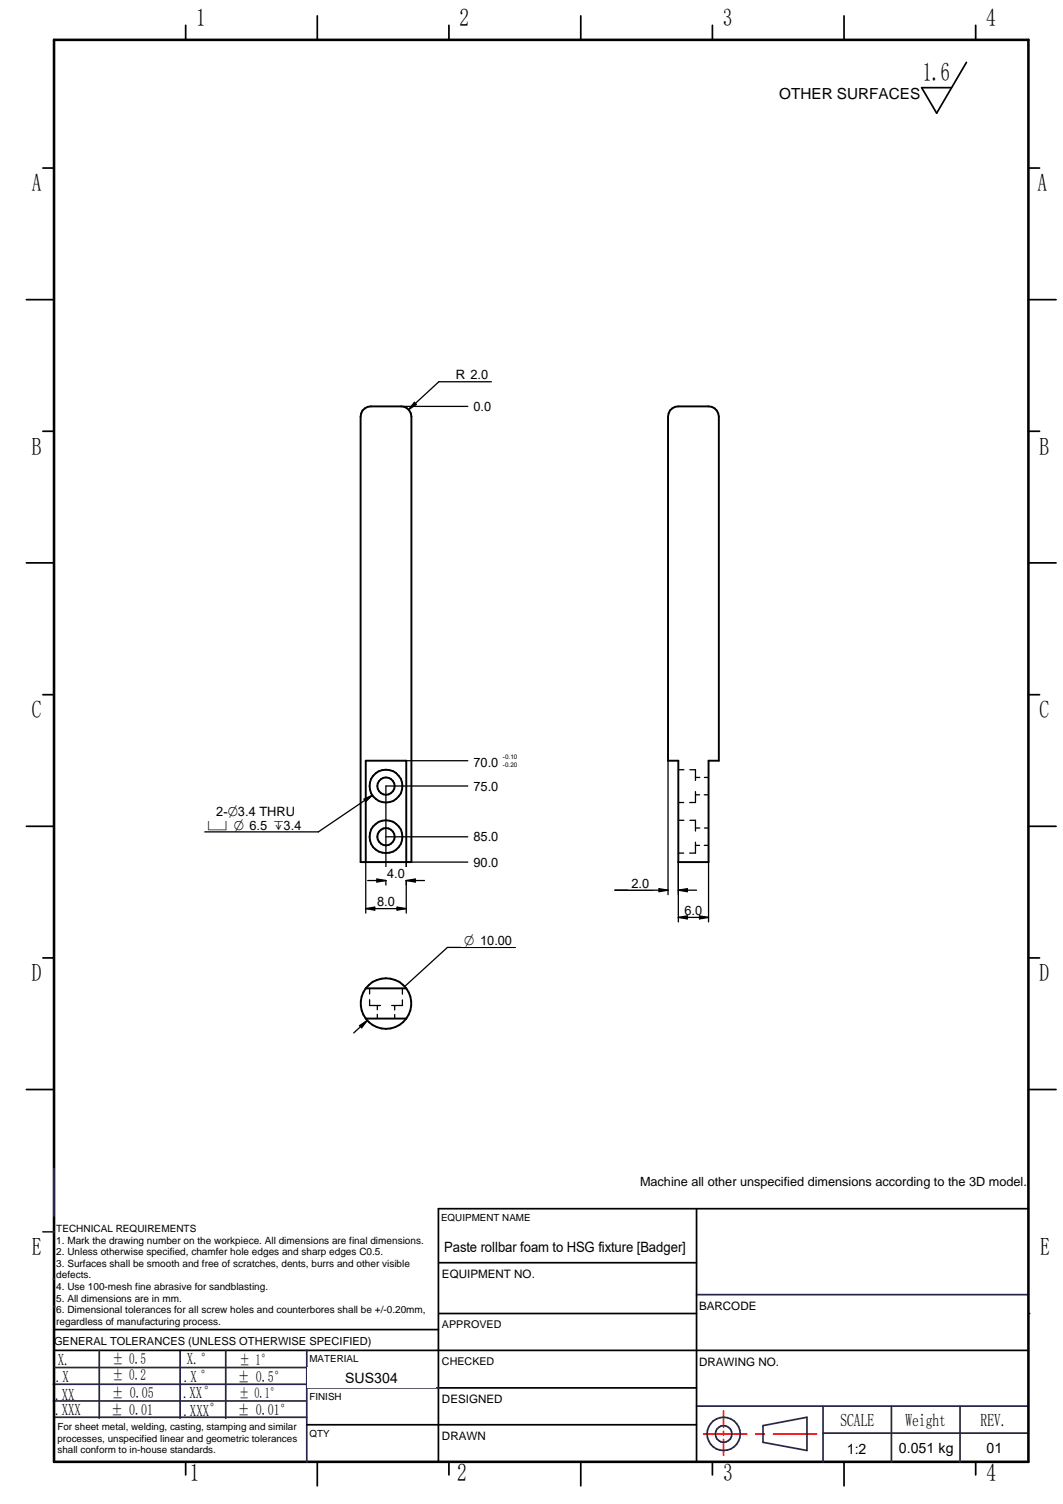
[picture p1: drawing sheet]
<svg xmlns="http://www.w3.org/2000/svg" width="210mm" height="297mm" viewBox="0 0 210 297" stroke-linecap="round" stroke-linejoin="round" font-family="sans-serif">
<g fill="none" stroke="#26264c" stroke-width=".34">
<path d="M8.5 243.3h2.2M10.5 252.6h.2M137.5 255.7h65.6M10.5 276.7h50M10.5 273.4h50M10.8 279.9h49.8M10.8 270.1h50M35.6 266.7v13.4M60.6 266.7v22M60.7 274.1h26M137.5 277.7h65.6M162.5 277.7v11"/>
<path d="M176 277.7v11M189.6 277.7v11M150.7 281.6l8.6-1.7v6.6l-8.6-1.6zM162.5 283h40.5"/>
</g>
<g fill="none" stroke="#000" stroke-width=".34">
<path d="M36.7 5v2.9M88.6 5v2.9M140.7 5v2.9M192.7 5v2.9M8.5 33.2h2.2M203.1 33.2h2.2M5.2 59.2h5.5M203.1 59.2h5.4M8.5 85.2h2.2M203.1 85.2h2.2M5.2 111.2h5.5M203.1 111.2h5.4"/>
<path d="M8.5 137.2h2.2M203.1 137.2h2.2M5.2 163.2h5.5M203.1 163.2h5.4M8.5 189.2h2.2M203.1 189.2h2.2M5.2 215.2h5.5M203.1 215.2h5.4M86.6 238.7v50M10.7 266.7h192.4M10.7 262.6h75.9M86.7 274.1h50.8"/>
<path d="M36.7 288.7v2.6M62.7 288.7v4.8M88.6 288.7v2.6M114.7 288.7v4.8M140.7 288.7v2.6M166.7 288.7v4.8M192.7 288.7v2.6"/>
</g>
<path d="M10.7 7.9h192.4v280.8h-192.4z" fill="none" stroke="#000" stroke-width=".51"/>
<path d="M142.9 278.7v3.2M138.9 283.2h8.5M142.9 282.7v.7M142.9 284.3v3.1M149.2 283.2h1.7M152.7 283.2h8.5" fill="none" stroke="#f00" stroke-width=".34"/>
<circle cx="10.6" cy="258.1" r=".17" fill="#26264c"/>
<g fill="none" stroke="#26264c" stroke-width=".34">
<path d="M10.7 230.8v9.4M19.6 266.7v13.4M44.6 266.7v13.4M60.5 266.7h.1"/>
<circle cx="142.9" cy="283.2" r="3.3"/>
<circle cx="142.9" cy="283.2" r="1.63"/>
</g>
<path d="M190.8 12.3l-5.8 10.1-3-5.1h5.9M86.6 238.7h116.5M86.7 259.4h50.8M86.7 249.4h50.8M86.6 281.4h50.9" fill="none" stroke="#000" stroke-width=".34"/>
<circle cx="203.1" cy="259.4" r=".17" fill="#000"/>
<g fill="#fff">
<path d="M137.9 271.4h64.4v6.1h-64.4z"/>
<path d="M189.9 283.9h13v4h-13z"/>
<path d="M86.9 254.9h50.2v4h-50.2z"/>
<path d="M60.7 270h25.3v4h-25.3z"/>
<path d="M87 244.3h50v4h-50z"/>
<path d="M60.8 277.1h25.2v4h-25.2z"/>
<path d="M176.4 284.1h13v4h-13z"/>
<path d="M162.7 284.1h13v4h-13z"/>
<path d="M137.9 260.4h64.5v6h-64.5z"/>
</g>
<path d="M62.7 3.1v4.8M114.7 3.1v4.8M166.7 3.1v4.8M137.5 238.7v50M60.6 281.4h26" fill="none" stroke="#000" stroke-width=".34"/>
<path d="M101.6 283.2h25.3v4h-25.3z" fill="#fff"/>
<g fill="none" stroke="#000" stroke-width=".38">
<path d="M71.6 81.1l1-.8h.6h6a2.03 2.03 0 0 1 2 2v88h-10v-88zM132.3 81.1l1-.8h.6h6a2.03 2.03 0 0 1 2 2v67.9h-2v20.1h-6v-20.1h-2v-67.9zM72.2 170.3v-20.1h8v20.1M72.2 195.2a5 5 0 0 0 0 6M72.2 195.2h8M72.2 195.2a5 5 0 0 1 8 0M80.2 195.2a5 5 0 0 1 0 6M72.2 201.2h8M72.2 201.2a5 5 0 0 0 8 0"/>
<circle cx="76.2" cy="155.3" r="3.3"/>
<circle cx="76.2" cy="155.3" r="1.71"/>
<circle cx="76.2" cy="165.3" r="3.2"/>
<circle cx="76.2" cy="165.3" r="1.71"/>
</g>
<g fill="none" stroke="#000" stroke-width=".25">
<path d="M86.7 75.4h10.3M133.9 152h1.1M133.9 158.5h1.1M136.2 152h1.1v2.1M137.3 153.5h.9M137.3 157h.8M137.3 156.3v2.2h-1.1M139.1 157h.8M139.1 153.5h.8M133.9 162h1.1M133.9 168.5h1.1M136.2 162h1.1v2.1"/>
<path d="M137.3 163.5h.9M137.3 166.3v2.2h-1.1M137.3 167h.8M139.1 167h.8M139.1 163.5h.8M73 197.4v1.2h2.1M73 195.2v1.1M74.5 198.6v.8M77.9 198.6v.9M79.5 197.5v1.1h-2.2M79.5 195.2v1.1M74.5 200.3v.9"/>
<path d="M77.9 200.4v.8"/>
</g>
<path d="M89.4 72.8h7.6v2.5h-7.6z" fill="#fff"/>
<path d="M81.8 79.5l.4 .4-1.5 1zM86.7 75.4l-6 5.5M79.2 80.3h13.2" fill="none" stroke="#000" stroke-width=".25"/>
<path d="M81.8 79.5l.4 .4-1.5 1z" fill="#000"/>
<path d="M92.8 79h4.8v2.4h-4.8z" fill="#fff"/>
<path d="M80.2 150.2h12.2" fill="none" stroke="#000" stroke-width=".25"/>
<path d="M92.8 148.8h10v2.9h-10z" fill="#fff"/>
<path d="M76.2 155.2h16.2" fill="none" stroke="#000" stroke-width=".25"/>
<path d="M92.8 154.1h6.2v2.4h-6.2z" fill="#fff"/>
<path d="M76.2 165.3h16.2" fill="none" stroke="#000" stroke-width=".25"/>
<path d="M92.8 164h6.2v2.5h-6.2z" fill="#fff"/>
<path d="M80.2 170.3h12.2" fill="none" stroke="#000" stroke-width=".25"/>
<path d="M92.8 169h6.2v2.4h-6.2z" fill="#fff"/>
<path d="M40.4 164.3h22.5" fill="none" stroke="#000" stroke-width=".25"/>
<path d="M40.4 159h19.8v5.2h-19.8z" fill="#fff"/>
<path d="M71.9 157.8l1.6-.7-1.3 1.2zM73.5 157.1l-10.6 7.2M88.3 187.1h13.5" fill="none" stroke="#000" stroke-width=".25"/>
<path d="M71.9 157.8l1.6-.7-1.3 1.2z" fill="#000"/>
<path d="M91 184.5h10.8v2.5h-10.8z" fill="#fff"/>
<path d="M72.2 170.3v10M80.2 170.3v10M88.3 187.1l-8.4 7.7M71 202.6l1.5-1.1-1.1 1.5zM72.5 201.5l-2.7 2.5" fill="none" stroke="#000" stroke-width=".25"/>
<path d="M71 202.6l1.5-1.1-1.1 1.5z" fill="#000"/>
<path d="M73.8 176.9h4.8v2.4h-4.8z" fill="#fff"/>
<path d="M76.2 155.2v19.6M72.2 179.5l1.8-.3v.5zM72.2 179.5h8M78.4 179.2l1.8 .3-1.8 .2zM80.2 170.3v4.5" fill="none" stroke="#000" stroke-width=".25"/>
<path d="M72.2 179.5l1.8-.3v.5zM78.4 179.2l1.8 .3-1.8 .2z" fill="#000"/>
<path d="M75.8 171.3h4.8v2.5h-4.8z" fill="#fff"/>
<path d="M131.9 150.2v26.5M72.6 173.9h3.6M74.4 173.6l1.8 .3-1.8 .3zM80.2 173.9l1.8-.3v.6zM80.2 173.9h3.6M121.4 175.8h7.5M133.9 170.3v6.4" fill="none" stroke="#000" stroke-width=".25"/>
<path d="M74.4 173.6l1.8 .3-1.8 .3zM80.2 173.9l1.8-.3v.6z" fill="#000"/>
<path d="M124.1 173.2h4.8v2.5h-4.8z" fill="#fff"/>
<path d="M121.4 175.8h10.5M130.1 175.5l1.8 .3-1.8 .3zM133.9 175.8h3.6M133.9 170.3v11.8M133.9 175.8l1.8-.3v.6zM139.9 170.3v11.8" fill="none" stroke="#000" stroke-width=".25"/>
<path d="M130.1 175.5l1.8 .3-1.8 .3zM133.9 175.8l1.8-.3v.6z" fill="#000"/>
<path d="M134.5 178.6h4.8v2.5h-4.8z" fill="#fff"/>
<path d="M133.9 181.2h6M133.9 181.2l1.8-.3v.6zM138.1 180.9l1.8 .3-1.8 .3z" fill="none" stroke="#000" stroke-width=".25"/>
<path d="M133.9 181.2l1.8-.3v.6zM138.1 180.9l1.8 .3-1.8 .3z" fill="#000"/>
<text font-size="5.1" x="182.2" y="16">1.6</text>
<g font-size="4.9">
<text x="38.7" y="5.2">1</text>
<text x="90.8" y="5.2">2</text>
<text x="142.7" y="5.2">3</text>
<text x="194.7" y="5.2">4</text>
<text x="6.3" y="37.8">A</text>
<text x="204.9" y="37.8">A</text>
<text x="6.3" y="89.8">B</text>
<text x="205.2" y="89.8">B</text>
<text x="6.3" y="141.8">C</text>
<text x="205.2" y="141.8">C</text>
<text x="6.3" y="193.8">D</text>
<text x="205.2" y="193.8">D</text>
<text x="6.3" y="247.9">E</text>
<text x="205.4" y="247.9">E</text>
<text x="37.5" y="292.5">1</text>
<text x="90.3" y="292.5">2</text>
<text x="142.8" y="292.5">3</text>
<text x="194.8" y="292.5">4</text>
</g>
<g font-size="3.6">
<text x="165.9" y="281.6">SCALE</text>
<text x="178.8" y="281.6">Weight</text>
<text x="193.6" y="281.6">REV.</text>
</g>
<g font-size="3.3">
<text x="11.4" y="269.7">X.</text>
<text x="36.9" y="269.4">X.°</text>
<text x="11" y="272.9">.X</text>
<text x="36.3" y="273">.X °</text>
<text x="10.9" y="276.4">.XX</text>
<text x="10.9" y="279.5">.XXX</text>
<text x="36.2" y="276">.XX°</text>
<text x="36.2" y="279.7">.XXX°</text>
</g>
<g font-size="3">
<text x="153.9" y="19.6">OTHER SURFACES</text>
<text x="22.2" y="269.3">± 0.5</text>
<text x="47.3" y="269.5">± 1°</text>
<text x="22.2" y="272.5">± 0.2</text>
<text x="47" y="273">± 0.5°</text>
<text x="22" y="279.4">± 0.01</text>
<text x="22.1" y="276.2">± 0.05</text>
<text x="46.9" y="279.4">± 0.01°</text>
</g>
<text font-size="2.9" x="47.2" y="276.2">± 0.1°</text>
<g font-size="2.8">
<text x="41.1" y="163.8">c O 6.5 `3.4</text>
<text x="91.7" y="186.6">O 10.00</text>
<text x="87.7" y="247.4">Paste rollbar foam to HSG fixture [Badger]</text>
<text x="68.2" y="273">SUS304</text>
<text x="167.2" y="287.1">1:2</text>
<text x="177.5" y="287.1">0.051 kg</text>
<text x="194.8" y="286.9">01</text>
</g>
<g font-size="2.5">
<text x="90" y="74.9">R 2.0</text>
<text x="93.5" y="81.2">0.0</text>
<text x="93.5" y="151.4">70.0</text>
<text x="42.7" y="161.2">2-O3.4 THRU</text>
<text x="93.5" y="156.2">75.0</text>
<text x="93.5" y="166.2">85.0</text>
<text x="76.5" y="173.4">4.0</text>
<text x="93.5" y="171.2">90.0</text>
<text x="74.5" y="179">8.0</text>
<text x="124.7" y="175.3">2.0</text>
<text x="135.2" y="180.7">6.0</text>
<text x="126.4" y="234.2">Machine all other unspecified dimensions according to the 3D model.</text>
</g>
<g font-size="2.3">
<text x="87.3" y="252.4">EQUIPMENT NO.</text>
<text x="138" y="258.7">BARCODE</text>
<text x="138" y="269.7">DRAWING NO.</text>
<text x="87.3" y="277.1">DESIGNED</text>
<text x="87.3" y="284.4">DRAWN</text>
</g>
<text font-size="2.2" x="10.7" y="265.6">GENERAL TOLERANCES (UNLESS OTHERWISE SPECIFIED)</text>
<g font-size="2.1">
<text x="87.3" y="262.3">APPROVED</text>
<text x="87.3" y="269.5">CHECKED</text>
</g>
<g font-size="2">
<text x="11.1" y="243.3">TECHNICAL REQUIREMENTS</text>
<text x="11.1" y="245.6">1. Mark the drawing number on the workpiece. All dimensions are final dimensions.</text>
<text x="11.1" y="247.9">2. Unless otherwise specified, chamfer hole edges and sharp edges C0.5.</text>
<text x="11.1" y="250.2">3. Surfaces shall be smooth and free of scratches, dents, burrs and other visible</text>
<text x="11.1" y="252.5">defects.</text>
<text x="11.1" y="254.8">4. Use 100-mesh fine abrasive for sandblasting.</text>
<text x="11.1" y="257.1">5. All dimensions are in mm.</text>
<text x="11.1" y="259.4">6. Dimensional tolerances for all screw holes and counterbores shall be +/-0.20mm,</text>
<text x="11.1" y="261.6">regardless of manufacturing process.</text>
</g>
<g font-size="1.9">
<text x="87.1" y="241.1">EQUIPMENT NAME</text>
<text x="61.1" y="269">MATERIAL</text>
<text x="61.1" y="276.4">FINISH</text>
<text x="11.4" y="282.5">For sheet metal, welding, casting, stamping and similar</text>
<text x="11.4" y="284.7">processes, unspecified linear and geometric tolerances</text>
<text x="11.4" y="287">shall conform to in-house standards.</text>
<text x="61.1" y="283.7">QTY</text>
</g>
<g font-size="1.3">
<text x="99.3" y="150">-0.10</text>
<text x="99.3" y="151.4">-0.20</text>
</g>
</svg>
